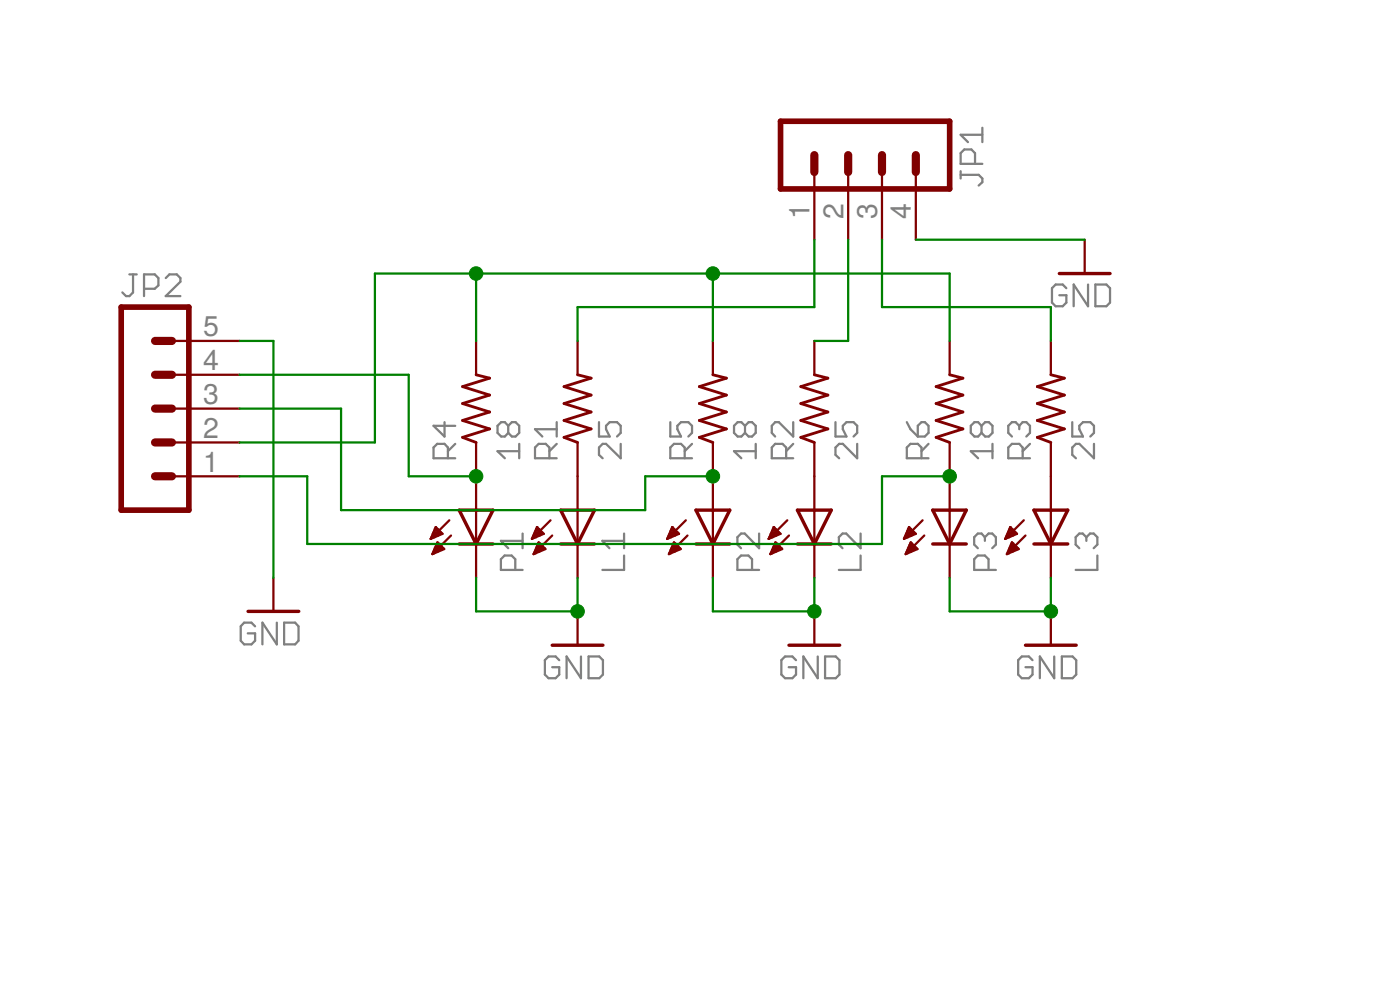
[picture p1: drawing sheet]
<?xml version="1.0" encoding="utf-8"?>
<!DOCTYPE eagle SYSTEM "eagle.dtd">
<eagle version="6.4">
<drawing>
<settings>
<setting alwaysvectorfont="no"/>
<setting verticaltext="up"/>
</settings>
<grid distance="0.1" unitdist="inch" unit="inch" style="lines" multiple="1" display="no" altdistance="0.01" altunitdist="inch" altunit="inch"/>
<schematic xreflabel="%F%N/%S.%C%R" xrefpart="/%S.%C%R">
<libraries>
<library name="led">
<symbols>
<symbol name="LED">
<wire x1="1.27" y1="0" x2="0" y2="-2.54" width="0.254" layer="94"/>
<wire x1="0" y1="-2.54" x2="-1.27" y2="0" width="0.254" layer="94"/>
<wire x1="1.27" y1="-2.54" x2="0" y2="-2.54" width="0.254" layer="94"/>
<wire x1="0" y1="-2.54" x2="-1.27" y2="-2.54" width="0.254" layer="94"/>
<wire x1="1.27" y1="0" x2="0" y2="0" width="0.254" layer="94"/>
<wire x1="0" y1="0" x2="-1.27" y2="0" width="0.254" layer="94"/>
<wire x1="0" y1="0" x2="0" y2="-2.54" width="0.1524" layer="94"/>
<wire x1="-2.032" y1="-0.762" x2="-3.429" y2="-2.159" width="0.1524" layer="94"/>
<wire x1="-1.905" y1="-1.905" x2="-3.302" y2="-3.302" width="0.1524" layer="94"/>
<text x="3.556" y="-4.572" size="1.778" layer="95" rot="R90">&gt;NAME</text>
<text x="5.715" y="-4.572" size="1.778" layer="96" rot="R90">&gt;VALUE</text>
<pin name="C" x="0" y="-5.08" visible="off" length="short" direction="pas" rot="R90"/>
<pin name="A" x="0" y="2.54" visible="off" length="short" direction="pas" rot="R270"/>
<polygon width="0.1524" layer="94">
<vertex x="-3.429" y="-2.159"/>
<vertex x="-3.048" y="-1.27"/>
<vertex x="-2.54" y="-1.778"/>
</polygon>
<polygon width="0.1524" layer="94">
<vertex x="-3.302" y="-3.302"/>
<vertex x="-2.921" y="-2.413"/>
<vertex x="-2.413" y="-2.921"/>
</polygon>
</symbol>
</symbols>
<devicesets>
<deviceset name="LED" prefix="LED" uservalue="yes">
<gates>
<gate name="G$1" symbol="LED" x="0" y="0"/>
</gates>
<devices>
<device name="SMT1206" package="1206">
<connects>
<connect gate="G$1" pin="A" pad="A"/>
<connect gate="G$1" pin="C" pad="C"/>
</connects>
<technologies>
<technology name=""/>
</technologies>
</device>
<device name="LD260" package="LD260">
<connects>
<connect gate="G$1" pin="A" pad="A"/>
<connect gate="G$1" pin="C" pad="K"/>
</connects>
<technologies>
<technology name=""/>
</technologies>
</device>
<device name="SQR2X5" package="LED2X5">
<connects>
<connect gate="G$1" pin="A" pad="A"/>
<connect gate="G$1" pin="C" pad="K"/>
</connects>
<technologies>
<technology name=""/>
</technologies>
</device>
<device name="3MM" package="LED3MM">
<connects>
<connect gate="G$1" pin="A" pad="A"/>
<connect gate="G$1" pin="C" pad="K"/>
</connects>
<technologies>
<technology name=""/>
</technologies>
</device>
<device name="5MM" package="LED5MM">
<connects>
<connect gate="G$1" pin="A" pad="A"/>
<connect gate="G$1" pin="C" pad="K"/>
</connects>
<technologies>
<technology name=""/>
</technologies>
</device>
<device name="LSU260" package="LSU260">
<connects>
<connect gate="G$1" pin="A" pad="A"/>
<connect gate="G$1" pin="C" pad="K"/>
</connects>
<technologies>
<technology name=""/>
</technologies>
</device>
<device name="LZR181" package="LZR181">
<connects>
<connect gate="G$1" pin="A" pad="A"/>
<connect gate="G$1" pin="C" pad="K"/>
</connects>
<technologies>
<technology name=""/>
</technologies>
</device>
<device name="B152" package="Q62902-B152">
<connects>
<connect gate="G$1" pin="A" pad="A"/>
<connect gate="G$1" pin="C" pad="K"/>
</connects>
<technologies>
<technology name=""/>
</technologies>
</device>
<device name="B153" package="Q62902-B153">
<connects>
<connect gate="G$1" pin="A" pad="A"/>
<connect gate="G$1" pin="C" pad="K"/>
</connects>
<technologies>
<technology name=""/>
</technologies>
</device>
<device name="B155" package="Q62902-B155">
<connects>
<connect gate="G$1" pin="A" pad="A"/>
<connect gate="G$1" pin="C" pad="K"/>
</connects>
<technologies>
<technology name=""/>
</technologies>
</device>
<device name="B156" package="Q62902-B156">
<connects>
<connect gate="G$1" pin="A" pad="A"/>
<connect gate="G$1" pin="C" pad="K"/>
</connects>
<technologies>
<technology name=""/>
</technologies>
</device>
<device name="SFH480" package="SFH480">
<connects>
<connect gate="G$1" pin="A" pad="A"/>
<connect gate="G$1" pin="C" pad="K"/>
</connects>
<technologies>
<technology name=""/>
</technologies>
</device>
<device name="SFH482" package="SFH482">
<connects>
<connect gate="G$1" pin="A" pad="A"/>
<connect gate="G$1" pin="C" pad="K"/>
</connects>
<technologies>
<technology name=""/>
</technologies>
</device>
<device name="SQR5.7X3.2" package="U57X32">
<connects>
<connect gate="G$1" pin="A" pad="A"/>
<connect gate="G$1" pin="C" pad="K"/>
</connects>
<technologies>
<technology name=""/>
</technologies>
</device>
<device name="IRL80A" package="IRL80A">
<connects>
<connect gate="G$1" pin="A" pad="A"/>
<connect gate="G$1" pin="C" pad="K"/>
</connects>
<technologies>
<technology name=""/>
</technologies>
</device>
<device name="P-LCC-2" package="P-LCC-2">
<connects>
<connect gate="G$1" pin="A" pad="A"/>
<connect gate="G$1" pin="C" pad="C"/>
</connects>
<technologies>
<technology name=""/>
</technologies>
</device>
<device name="MINI-TOP" package="OSRAM-MINI-TOP-LED">
<connects>
<connect gate="G$1" pin="A" pad="A"/>
<connect gate="G$1" pin="C" pad="C"/>
</connects>
<technologies>
<technology name=""/>
</technologies>
</device>
<device name="SIDELED" package="OSRAM-SIDELED">
<connects>
<connect gate="G$1" pin="A" pad="A"/>
<connect gate="G$1" pin="C" pad="C"/>
</connects>
<technologies>
<technology name=""/>
</technologies>
</device>
<device name="SMART-LED" package="SMART-LED">
<connects>
<connect gate="G$1" pin="A" pad="A"/>
<connect gate="G$1" pin="C" pad="B"/>
</connects>
<technologies>
<technology name=""/>
</technologies>
</device>
<device name="P-LCC-2-BACK" package="P-LCC-2-TOPLED-RG">
<connects>
<connect gate="G$1" pin="A" pad="A"/>
<connect gate="G$1" pin="C" pad="C"/>
</connects>
<technologies>
<technology name=""/>
</technologies>
</device>
<device name="MICRO-SIDELED" package="MICRO-SIDELED">
<connects>
<connect gate="G$1" pin="A" pad="A"/>
<connect gate="G$1" pin="C" pad="C"/>
</connects>
<technologies>
<technology name=""/>
</technologies>
</device>
<device name="P-LCC-4" package="P-LCC-4">
<connects>
<connect gate="G$1" pin="A" pad="A"/>
<connect gate="G$1" pin="C" pad="C@4"/>
</connects>
<technologies>
<technology name=""/>
</technologies>
</device>
<device name="CHIP-LED0603" package="CHIP-LED0603">
<connects>
<connect gate="G$1" pin="A" pad="A"/>
<connect gate="G$1" pin="C" pad="C"/>
</connects>
<technologies>
<technology name=""/>
</technologies>
</device>
<device name="CHIP-LED0805" package="CHIP-LED0805">
<connects>
<connect gate="G$1" pin="A" pad="A"/>
<connect gate="G$1" pin="C" pad="C"/>
</connects>
<technologies>
<technology name=""/>
</technologies>
</device>
<device name="TOPLED-SANTANA" package="MINI-TOPLED-SANTANA">
<connects>
<connect gate="G$1" pin="A" pad="A"/>
<connect gate="G$1" pin="C" pad="C"/>
</connects>
<technologies>
<technology name=""/>
</technologies>
</device>
<device name="CHIPLED_0805" package="CHIPLED_0805">
<connects>
<connect gate="G$1" pin="A" pad="A"/>
<connect gate="G$1" pin="C" pad="C"/>
</connects>
<technologies>
<technology name=""/>
</technologies>
</device>
<device name="CHIPLED_1206" package="CHIPLED_1206">
<connects>
<connect gate="G$1" pin="A" pad="A"/>
<connect gate="G$1" pin="C" pad="C"/>
</connects>
<technologies>
<technology name=""/>
</technologies>
</device>
<device name="CHIPLED_0603" package="CHIPLED_0603">
<connects>
<connect gate="G$1" pin="A" pad="A"/>
<connect gate="G$1" pin="C" pad="C"/>
</connects>
<technologies>
<technology name=""/>
</technologies>
</device>
<device name="CHIPLED-0603-TTW" package="CHIPLED-0603-TTW">
<connects>
<connect gate="G$1" pin="A" pad="A@1"/>
<connect gate="G$1" pin="C" pad="C@1"/>
</connects>
<technologies>
<technology name=""/>
</technologies>
</device>
<device name="" package="SMARTLED-TTW">
<connects>
<connect gate="G$1" pin="A" pad="A@1"/>
<connect gate="G$1" pin="C" pad="C@1"/>
</connects>
<technologies>
<technology name=""/>
</technologies>
</device>
<device name="-LUMILED+" package="LUMILED+">
<connects>
<connect gate="G$1" pin="A" pad="2+"/>
<connect gate="G$1" pin="C" pad="4-"/>
</connects>
<technologies>
<technology name=""/>
</technologies>
</device>
<device name="-LUMILED" package="LUMILED">
<connects>
<connect gate="G$1" pin="A" pad="2+"/>
<connect gate="G$1" pin="C" pad="4-"/>
</connects>
<technologies>
<technology name=""/>
</technologies>
</device>
<device name="10MM" package="LED10MM">
<connects>
<connect gate="G$1" pin="A" pad="A"/>
<connect gate="G$1" pin="C" pad="K"/>
</connects>
<technologies>
<technology name=""/>
</technologies>
</device>
<device name="KA-3528ASYC" package="KA-3528ASYC">
<connects>
<connect gate="G$1" pin="A" pad="A"/>
<connect gate="G$1" pin="C" pad="C"/>
</connects>
<technologies>
<technology name=""/>
</technologies>
</device>
<device name="SML0805" package="SML0805">
<connects>
<connect gate="G$1" pin="A" pad="A"/>
<connect gate="G$1" pin="C" pad="C"/>
</connects>
<technologies>
<technology name=""/>
</technologies>
</device>
<device name="SML1206" package="SML1206">
<connects>
<connect gate="G$1" pin="A" pad="A"/>
<connect gate="G$1" pin="C" pad="C"/>
</connects>
<technologies>
<technology name=""/>
</technologies>
</device>
<device name="SML0603" package="SML0603">
<connects>
<connect gate="G$1" pin="A" pad="A"/>
<connect gate="G$1" pin="C" pad="C"/>
</connects>
<technologies>
<technology name=""/>
</technologies>
</device>
</devices>
</deviceset>
</devicesets>
</library>
<library name="con-lstb">
<symbols>
<symbol name="MA05-1">
<wire x1="3.81" y1="-7.62" x2="-1.27" y2="-7.62" width="0.4064" layer="94"/>
<wire x1="1.27" y1="0" x2="2.54" y2="0" width="0.6096" layer="94"/>
<wire x1="1.27" y1="-2.54" x2="2.54" y2="-2.54" width="0.6096" layer="94"/>
<wire x1="1.27" y1="-5.08" x2="2.54" y2="-5.08" width="0.6096" layer="94"/>
<wire x1="-1.27" y1="7.62" x2="-1.27" y2="-7.62" width="0.4064" layer="94"/>
<wire x1="3.81" y1="-7.62" x2="3.81" y2="7.62" width="0.4064" layer="94"/>
<wire x1="-1.27" y1="7.62" x2="3.81" y2="7.62" width="0.4064" layer="94"/>
<wire x1="1.27" y1="5.08" x2="2.54" y2="5.08" width="0.6096" layer="94"/>
<wire x1="1.27" y1="2.54" x2="2.54" y2="2.54" width="0.6096" layer="94"/>
<text x="-1.27" y="-10.16" size="1.778" layer="96">&gt;VALUE</text>
<text x="-1.27" y="8.382" size="1.778" layer="95">&gt;NAME</text>
<pin name="1" x="7.62" y="-5.08" visible="pad" length="middle" direction="pas" swaplevel="1" rot="R180"/>
<pin name="2" x="7.62" y="-2.54" visible="pad" length="middle" direction="pas" swaplevel="1" rot="R180"/>
<pin name="3" x="7.62" y="0" visible="pad" length="middle" direction="pas" swaplevel="1" rot="R180"/>
<pin name="4" x="7.62" y="2.54" visible="pad" length="middle" direction="pas" swaplevel="1" rot="R180"/>
<pin name="5" x="7.62" y="5.08" visible="pad" length="middle" direction="pas" swaplevel="1" rot="R180"/>
</symbol>
<symbol name="MA04-1">
<wire x1="3.81" y1="-7.62" x2="-1.27" y2="-7.62" width="0.4064" layer="94"/>
<wire x1="1.27" y1="0" x2="2.54" y2="0" width="0.6096" layer="94"/>
<wire x1="1.27" y1="-2.54" x2="2.54" y2="-2.54" width="0.6096" layer="94"/>
<wire x1="1.27" y1="-5.08" x2="2.54" y2="-5.08" width="0.6096" layer="94"/>
<wire x1="-1.27" y1="5.08" x2="-1.27" y2="-7.62" width="0.4064" layer="94"/>
<wire x1="3.81" y1="-7.62" x2="3.81" y2="5.08" width="0.4064" layer="94"/>
<wire x1="-1.27" y1="5.08" x2="3.81" y2="5.08" width="0.4064" layer="94"/>
<wire x1="1.27" y1="2.54" x2="2.54" y2="2.54" width="0.6096" layer="94"/>
<text x="-1.27" y="-10.16" size="1.778" layer="96">&gt;VALUE</text>
<text x="-1.27" y="5.842" size="1.778" layer="95">&gt;NAME</text>
<pin name="1" x="7.62" y="-5.08" visible="pad" length="middle" direction="pas" swaplevel="1" rot="R180"/>
<pin name="2" x="7.62" y="-2.54" visible="pad" length="middle" direction="pas" swaplevel="1" rot="R180"/>
<pin name="3" x="7.62" y="0" visible="pad" length="middle" direction="pas" swaplevel="1" rot="R180"/>
<pin name="4" x="7.62" y="2.54" visible="pad" length="middle" direction="pas" swaplevel="1" rot="R180"/>
</symbol>
</symbols>
<devicesets>
<deviceset name="MA05-1" prefix="SV" uservalue="yes">
<gates>
<gate name="G$1" symbol="MA05-1" x="0" y="0"/>
</gates>
<devices>
<device name="" package="MA05-1">
<connects>
<connect gate="G$1" pin="1" pad="1"/>
<connect gate="G$1" pin="2" pad="2"/>
<connect gate="G$1" pin="3" pad="3"/>
<connect gate="G$1" pin="4" pad="4"/>
<connect gate="G$1" pin="5" pad="5"/>
</connects>
<technologies>
<technology name="">
<attribute name="MF" value="" constant="no"/>
<attribute name="MPN" value="" constant="no"/>
<attribute name="OC_FARNELL" value="unknown" constant="no"/>
<attribute name="OC_NEWARK" value="unknown" constant="no"/>
</technology>
</technologies>
</device>
</devices>
</deviceset>
<deviceset name="MA04-1" prefix="SV" uservalue="yes">
<gates>
<gate name="1" symbol="MA04-1" x="0" y="0"/>
</gates>
<devices>
<device name="" package="MA04-1">
<connects>
<connect gate="1" pin="1" pad="1"/>
<connect gate="1" pin="2" pad="2"/>
<connect gate="1" pin="3" pad="3"/>
<connect gate="1" pin="4" pad="4"/>
</connects>
<technologies>
<technology name="">
<attribute name="MF" value="" constant="no"/>
<attribute name="MPN" value="" constant="no"/>
<attribute name="OC_FARNELL" value="unknown" constant="no"/>
<attribute name="OC_NEWARK" value="unknown" constant="no"/>
</technology>
</technologies>
</device>
</devices>
</deviceset>
</devicesets>
</library>
<library name="supply1">
<symbols>
<symbol name="GND">
<wire x1="-1.905" y1="0" x2="1.905" y2="0" width="0.254" layer="94"/>
<text x="-2.54" y="-2.54" size="1.778" layer="96">&gt;VALUE</text>
<pin name="GND" x="0" y="2.54" visible="off" length="short" direction="sup" rot="R270"/>
</symbol>
</symbols>
<devicesets>
<deviceset name="GND" prefix="GND">
<gates>
<gate name="1" symbol="GND" x="0" y="0"/>
</gates>
<devices>
<device name="">
<technologies>
<technology name=""/>
</technologies>
</device>
</devices>
</deviceset>
</devicesets>
</library>
<library name="rcl">
<symbols>
<symbol name="R-US">
<wire x1="-2.54" y1="0" x2="-2.159" y2="1.016" width="0.2032" layer="94"/>
<wire x1="-2.159" y1="1.016" x2="-1.524" y2="-1.016" width="0.2032" layer="94"/>
<wire x1="-1.524" y1="-1.016" x2="-0.889" y2="1.016" width="0.2032" layer="94"/>
<wire x1="-0.889" y1="1.016" x2="-0.254" y2="-1.016" width="0.2032" layer="94"/>
<wire x1="-0.254" y1="-1.016" x2="0.381" y2="1.016" width="0.2032" layer="94"/>
<wire x1="0.381" y1="1.016" x2="1.016" y2="-1.016" width="0.2032" layer="94"/>
<wire x1="1.016" y1="-1.016" x2="1.651" y2="1.016" width="0.2032" layer="94"/>
<wire x1="1.651" y1="1.016" x2="2.286" y2="-1.016" width="0.2032" layer="94"/>
<wire x1="2.286" y1="-1.016" x2="2.54" y2="0" width="0.2032" layer="94"/>
<text x="-3.81" y="1.4986" size="1.778" layer="95">&gt;NAME</text>
<text x="-3.81" y="-3.302" size="1.778" layer="96">&gt;VALUE</text>
<pin name="2" x="5.08" y="0" visible="off" length="short" direction="pas" swaplevel="1" rot="R180"/>
<pin name="1" x="-5.08" y="0" visible="off" length="short" direction="pas" swaplevel="1"/>
</symbol>
</symbols>
<devicesets>
<deviceset name="R-US_" prefix="R" uservalue="yes">
<gates>
<gate name="G$1" symbol="R-US" x="0" y="0"/>
</gates>
<devices>
<device name="R0402" package="R0402">
<connects>
<connect gate="G$1" pin="1" pad="1"/>
<connect gate="G$1" pin="2" pad="2"/>
</connects>
<technologies>
<technology name=""/>
</technologies>
</device>
<device name="R0603" package="R0603">
<connects>
<connect gate="G$1" pin="1" pad="1"/>
<connect gate="G$1" pin="2" pad="2"/>
</connects>
<technologies>
<technology name=""/>
</technologies>
</device>
<device name="R0805" package="R0805">
<connects>
<connect gate="G$1" pin="1" pad="1"/>
<connect gate="G$1" pin="2" pad="2"/>
</connects>
<technologies>
<technology name=""/>
</technologies>
</device>
<device name="R0805W" package="R0805W">
<connects>
<connect gate="G$1" pin="1" pad="1"/>
<connect gate="G$1" pin="2" pad="2"/>
</connects>
<technologies>
<technology name=""/>
</technologies>
</device>
<device name="R1005" package="R1005">
<connects>
<connect gate="G$1" pin="1" pad="1"/>
<connect gate="G$1" pin="2" pad="2"/>
</connects>
<technologies>
<technology name=""/>
</technologies>
</device>
<device name="R1206" package="R1206">
<connects>
<connect gate="G$1" pin="1" pad="1"/>
<connect gate="G$1" pin="2" pad="2"/>
</connects>
<technologies>
<technology name=""/>
</technologies>
</device>
<device name="R1206W" package="R1206W">
<connects>
<connect gate="G$1" pin="1" pad="1"/>
<connect gate="G$1" pin="2" pad="2"/>
</connects>
<technologies>
<technology name=""/>
</technologies>
</device>
<device name="R1210" package="R1210">
<connects>
<connect gate="G$1" pin="1" pad="1"/>
<connect gate="G$1" pin="2" pad="2"/>
</connects>
<technologies>
<technology name=""/>
</technologies>
</device>
<device name="R1210W" package="R1210W">
<connects>
<connect gate="G$1" pin="1" pad="1"/>
<connect gate="G$1" pin="2" pad="2"/>
</connects>
<technologies>
<technology name=""/>
</technologies>
</device>
<device name="R2010" package="R2010">
<connects>
<connect gate="G$1" pin="1" pad="1"/>
<connect gate="G$1" pin="2" pad="2"/>
</connects>
<technologies>
<technology name=""/>
</technologies>
</device>
<device name="R2010W" package="R2010W">
<connects>
<connect gate="G$1" pin="1" pad="1"/>
<connect gate="G$1" pin="2" pad="2"/>
</connects>
<technologies>
<technology name=""/>
</technologies>
</device>
<device name="R2012" package="R2012">
<connects>
<connect gate="G$1" pin="1" pad="1"/>
<connect gate="G$1" pin="2" pad="2"/>
</connects>
<technologies>
<technology name=""/>
</technologies>
</device>
<device name="R2012W" package="R2012W">
<connects>
<connect gate="G$1" pin="1" pad="1"/>
<connect gate="G$1" pin="2" pad="2"/>
</connects>
<technologies>
<technology name=""/>
</technologies>
</device>
<device name="R2512" package="R2512">
<connects>
<connect gate="G$1" pin="1" pad="1"/>
<connect gate="G$1" pin="2" pad="2"/>
</connects>
<technologies>
<technology name=""/>
</technologies>
</device>
<device name="R2512W" package="R2512W">
<connects>
<connect gate="G$1" pin="1" pad="1"/>
<connect gate="G$1" pin="2" pad="2"/>
</connects>
<technologies>
<technology name=""/>
</technologies>
</device>
<device name="R3216" package="R3216">
<connects>
<connect gate="G$1" pin="1" pad="1"/>
<connect gate="G$1" pin="2" pad="2"/>
</connects>
<technologies>
<technology name=""/>
</technologies>
</device>
<device name="R3216W" package="R3216W">
<connects>
<connect gate="G$1" pin="1" pad="1"/>
<connect gate="G$1" pin="2" pad="2"/>
</connects>
<technologies>
<technology name=""/>
</technologies>
</device>
<device name="R3225" package="R3225">
<connects>
<connect gate="G$1" pin="1" pad="1"/>
<connect gate="G$1" pin="2" pad="2"/>
</connects>
<technologies>
<technology name=""/>
</technologies>
</device>
<device name="R3225W" package="R3225W">
<connects>
<connect gate="G$1" pin="1" pad="1"/>
<connect gate="G$1" pin="2" pad="2"/>
</connects>
<technologies>
<technology name=""/>
</technologies>
</device>
<device name="R5025" package="R5025">
<connects>
<connect gate="G$1" pin="1" pad="1"/>
<connect gate="G$1" pin="2" pad="2"/>
</connects>
<technologies>
<technology name=""/>
</technologies>
</device>
<device name="R5025W" package="R5025W">
<connects>
<connect gate="G$1" pin="1" pad="1"/>
<connect gate="G$1" pin="2" pad="2"/>
</connects>
<technologies>
<technology name=""/>
</technologies>
</device>
<device name="R6332" package="R6332">
<connects>
<connect gate="G$1" pin="1" pad="1"/>
<connect gate="G$1" pin="2" pad="2"/>
</connects>
<technologies>
<technology name=""/>
</technologies>
</device>
<device name="R6332W" package="R6332W">
<connects>
<connect gate="G$1" pin="1" pad="1"/>
<connect gate="G$1" pin="2" pad="2"/>
</connects>
<technologies>
<technology name=""/>
</technologies>
</device>
<device name="M0805" package="M0805">
<connects>
<connect gate="G$1" pin="1" pad="1"/>
<connect gate="G$1" pin="2" pad="2"/>
</connects>
<technologies>
<technology name=""/>
</technologies>
</device>
<device name="M1206" package="M1206">
<connects>
<connect gate="G$1" pin="1" pad="1"/>
<connect gate="G$1" pin="2" pad="2"/>
</connects>
<technologies>
<technology name=""/>
</technologies>
</device>
<device name="M1406" package="M1406">
<connects>
<connect gate="G$1" pin="1" pad="1"/>
<connect gate="G$1" pin="2" pad="2"/>
</connects>
<technologies>
<technology name=""/>
</technologies>
</device>
<device name="M2012" package="M2012">
<connects>
<connect gate="G$1" pin="1" pad="1"/>
<connect gate="G$1" pin="2" pad="2"/>
</connects>
<technologies>
<technology name=""/>
</technologies>
</device>
<device name="M2309" package="M2309">
<connects>
<connect gate="G$1" pin="1" pad="1"/>
<connect gate="G$1" pin="2" pad="2"/>
</connects>
<technologies>
<technology name=""/>
</technologies>
</device>
<device name="M3216" package="M3216">
<connects>
<connect gate="G$1" pin="1" pad="1"/>
<connect gate="G$1" pin="2" pad="2"/>
</connects>
<technologies>
<technology name=""/>
</technologies>
</device>
<device name="M3516" package="M3516">
<connects>
<connect gate="G$1" pin="1" pad="1"/>
<connect gate="G$1" pin="2" pad="2"/>
</connects>
<technologies>
<technology name=""/>
</technologies>
</device>
<device name="M5923" package="M5923">
<connects>
<connect gate="G$1" pin="1" pad="1"/>
<connect gate="G$1" pin="2" pad="2"/>
</connects>
<technologies>
<technology name=""/>
</technologies>
</device>
<device name="0204/5" package="0204/5">
<connects>
<connect gate="G$1" pin="1" pad="1"/>
<connect gate="G$1" pin="2" pad="2"/>
</connects>
<technologies>
<technology name=""/>
</technologies>
</device>
<device name="0204/7" package="0204/7">
<connects>
<connect gate="G$1" pin="1" pad="1"/>
<connect gate="G$1" pin="2" pad="2"/>
</connects>
<technologies>
<technology name=""/>
</technologies>
</device>
<device name="0207/10" package="0207/10">
<connects>
<connect gate="G$1" pin="1" pad="1"/>
<connect gate="G$1" pin="2" pad="2"/>
</connects>
<technologies>
<technology name=""/>
</technologies>
</device>
<device name="0207/12" package="0207/12">
<connects>
<connect gate="G$1" pin="1" pad="1"/>
<connect gate="G$1" pin="2" pad="2"/>
</connects>
<technologies>
<technology name=""/>
</technologies>
</device>
<device name="0207/15" package="0207/15">
<connects>
<connect gate="G$1" pin="1" pad="1"/>
<connect gate="G$1" pin="2" pad="2"/>
</connects>
<technologies>
<technology name=""/>
</technologies>
</device>
<device name="0207/2V" package="0207/2V">
<connects>
<connect gate="G$1" pin="1" pad="1"/>
<connect gate="G$1" pin="2" pad="2"/>
</connects>
<technologies>
<technology name=""/>
</technologies>
</device>
<device name="0207/5V" package="0207/5V">
<connects>
<connect gate="G$1" pin="1" pad="1"/>
<connect gate="G$1" pin="2" pad="2"/>
</connects>
<technologies>
<technology name=""/>
</technologies>
</device>
<device name="0207/7" package="0207/7">
<connects>
<connect gate="G$1" pin="1" pad="1"/>
<connect gate="G$1" pin="2" pad="2"/>
</connects>
<technologies>
<technology name=""/>
</technologies>
</device>
<device name="0309/10" package="0309/10">
<connects>
<connect gate="G$1" pin="1" pad="1"/>
<connect gate="G$1" pin="2" pad="2"/>
</connects>
<technologies>
<technology name=""/>
</technologies>
</device>
<device name="0309/12" package="0309/12">
<connects>
<connect gate="G$1" pin="1" pad="1"/>
<connect gate="G$1" pin="2" pad="2"/>
</connects>
<technologies>
<technology name=""/>
</technologies>
</device>
<device name="0411/12" package="0411/12">
<connects>
<connect gate="G$1" pin="1" pad="1"/>
<connect gate="G$1" pin="2" pad="2"/>
</connects>
<technologies>
<technology name=""/>
</technologies>
</device>
<device name="0411/15" package="0411/15">
<connects>
<connect gate="G$1" pin="1" pad="1"/>
<connect gate="G$1" pin="2" pad="2"/>
</connects>
<technologies>
<technology name=""/>
</technologies>
</device>
<device name="0411/3V" package="0411V">
<connects>
<connect gate="G$1" pin="1" pad="1"/>
<connect gate="G$1" pin="2" pad="2"/>
</connects>
<technologies>
<technology name=""/>
</technologies>
</device>
<device name="0414/15" package="0414/15">
<connects>
<connect gate="G$1" pin="1" pad="1"/>
<connect gate="G$1" pin="2" pad="2"/>
</connects>
<technologies>
<technology name=""/>
</technologies>
</device>
<device name="0414/5V" package="0414V">
<connects>
<connect gate="G$1" pin="1" pad="1"/>
<connect gate="G$1" pin="2" pad="2"/>
</connects>
<technologies>
<technology name=""/>
</technologies>
</device>
<device name="0617/17" package="0617/17">
<connects>
<connect gate="G$1" pin="1" pad="1"/>
<connect gate="G$1" pin="2" pad="2"/>
</connects>
<technologies>
<technology name=""/>
</technologies>
</device>
<device name="0617/22" package="0617/22">
<connects>
<connect gate="G$1" pin="1" pad="1"/>
<connect gate="G$1" pin="2" pad="2"/>
</connects>
<technologies>
<technology name=""/>
</technologies>
</device>
<device name="0617/5V" package="0617V">
<connects>
<connect gate="G$1" pin="1" pad="1"/>
<connect gate="G$1" pin="2" pad="2"/>
</connects>
<technologies>
<technology name=""/>
</technologies>
</device>
<device name="0922/22" package="0922/22">
<connects>
<connect gate="G$1" pin="1" pad="1"/>
<connect gate="G$1" pin="2" pad="2"/>
</connects>
<technologies>
<technology name=""/>
</technologies>
</device>
<device name="0613/5V" package="P0613V">
<connects>
<connect gate="G$1" pin="1" pad="1"/>
<connect gate="G$1" pin="2" pad="2"/>
</connects>
<technologies>
<technology name=""/>
</technologies>
</device>
<device name="0613/15" package="P0613/15">
<connects>
<connect gate="G$1" pin="1" pad="1"/>
<connect gate="G$1" pin="2" pad="2"/>
</connects>
<technologies>
<technology name=""/>
</technologies>
</device>
<device name="0817/22" package="P0817/22">
<connects>
<connect gate="G$1" pin="1" pad="1"/>
<connect gate="G$1" pin="2" pad="2"/>
</connects>
<technologies>
<technology name=""/>
</technologies>
</device>
<device name="0817/7V" package="P0817V">
<connects>
<connect gate="G$1" pin="1" pad="1"/>
<connect gate="G$1" pin="2" pad="2"/>
</connects>
<technologies>
<technology name=""/>
</technologies>
</device>
<device name="V234/12" package="V234/12">
<connects>
<connect gate="G$1" pin="1" pad="1"/>
<connect gate="G$1" pin="2" pad="2"/>
</connects>
<technologies>
<technology name=""/>
</technologies>
</device>
<device name="V235/17" package="V235/17">
<connects>
<connect gate="G$1" pin="1" pad="1"/>
<connect gate="G$1" pin="2" pad="2"/>
</connects>
<technologies>
<technology name=""/>
</technologies>
</device>
<device name="V526-0" package="V526-0">
<connects>
<connect gate="G$1" pin="1" pad="1"/>
<connect gate="G$1" pin="2" pad="2"/>
</connects>
<technologies>
<technology name=""/>
</technologies>
</device>
<device name="MELF0102AX" package="MINI_MELF-0102AX">
<connects>
<connect gate="G$1" pin="1" pad="1"/>
<connect gate="G$1" pin="2" pad="2"/>
</connects>
<technologies>
<technology name=""/>
</technologies>
</device>
<device name="0922V" package="0922V">
<connects>
<connect gate="G$1" pin="1" pad="1"/>
<connect gate="G$1" pin="2" pad="2"/>
</connects>
<technologies>
<technology name=""/>
</technologies>
</device>
<device name="MELF0102R" package="MINI_MELF-0102R">
<connects>
<connect gate="G$1" pin="1" pad="1"/>
<connect gate="G$1" pin="2" pad="2"/>
</connects>
<technologies>
<technology name=""/>
</technologies>
</device>
<device name="MELF0102W" package="MINI_MELF-0102W">
<connects>
<connect gate="G$1" pin="1" pad="1"/>
<connect gate="G$1" pin="2" pad="2"/>
</connects>
<technologies>
<technology name=""/>
</technologies>
</device>
<device name="MELF0204R" package="MINI_MELF-0204R">
<connects>
<connect gate="G$1" pin="1" pad="1"/>
<connect gate="G$1" pin="2" pad="2"/>
</connects>
<technologies>
<technology name=""/>
</technologies>
</device>
<device name="MELF0204W" package="MINI_MELF-0204W">
<connects>
<connect gate="G$1" pin="1" pad="1"/>
<connect gate="G$1" pin="2" pad="2"/>
</connects>
<technologies>
<technology name=""/>
</technologies>
</device>
<device name="MELF0207R" package="MINI_MELF-0207R">
<connects>
<connect gate="G$1" pin="1" pad="1"/>
<connect gate="G$1" pin="2" pad="2"/>
</connects>
<technologies>
<technology name=""/>
</technologies>
</device>
<device name="MELF0207W" package="MINI_MELF-0207W">
<connects>
<connect gate="G$1" pin="1" pad="1"/>
<connect gate="G$1" pin="2" pad="2"/>
</connects>
<technologies>
<technology name=""/>
</technologies>
</device>
<device name="RDH/15" package="RDH/15">
<connects>
<connect gate="G$1" pin="1" pad="1"/>
<connect gate="G$1" pin="2" pad="2"/>
</connects>
<technologies>
<technology name=""/>
</technologies>
</device>
<device name="0204/2V" package="0204V">
<connects>
<connect gate="G$1" pin="1" pad="1"/>
<connect gate="G$1" pin="2" pad="2"/>
</connects>
<technologies>
<technology name=""/>
</technologies>
</device>
<device name="0309/V" package="0309V">
<connects>
<connect gate="G$1" pin="1" pad="1"/>
<connect gate="G$1" pin="2" pad="2"/>
</connects>
<technologies>
<technology name=""/>
</technologies>
</device>
<device name="R0201" package="R0201">
<connects>
<connect gate="G$1" pin="1" pad="1"/>
<connect gate="G$1" pin="2" pad="2"/>
</connects>
<technologies>
<technology name=""/>
</technologies>
</device>
<device name="VMTA55" package="VMTA55">
<connects>
<connect gate="G$1" pin="1" pad="1"/>
<connect gate="G$1" pin="2" pad="2"/>
</connects>
<technologies>
<technology name=""/>
</technologies>
</device>
<device name="VMTB60" package="VMTB60">
<connects>
<connect gate="G$1" pin="1" pad="1"/>
<connect gate="G$1" pin="2" pad="2"/>
</connects>
<technologies>
<technology name=""/>
</technologies>
</device>
<device name="VTA52" package="VTA52">
<connects>
<connect gate="G$1" pin="1" pad="1"/>
<connect gate="G$1" pin="2" pad="2"/>
</connects>
<technologies>
<technology name=""/>
</technologies>
</device>
<device name="VTA53" package="VTA53">
<connects>
<connect gate="G$1" pin="1" pad="1"/>
<connect gate="G$1" pin="2" pad="2"/>
</connects>
<technologies>
<technology name=""/>
</technologies>
</device>
<device name="VTA54" package="VTA54">
<connects>
<connect gate="G$1" pin="1" pad="1"/>
<connect gate="G$1" pin="2" pad="2"/>
</connects>
<technologies>
<technology name=""/>
</technologies>
</device>
<device name="VTA55" package="VTA55">
<connects>
<connect gate="G$1" pin="1" pad="1"/>
<connect gate="G$1" pin="2" pad="2"/>
</connects>
<technologies>
<technology name=""/>
</technologies>
</device>
<device name="VTA56" package="VTA56">
<connects>
<connect gate="G$1" pin="1" pad="1"/>
<connect gate="G$1" pin="2" pad="2"/>
</connects>
<technologies>
<technology name=""/>
</technologies>
</device>
<device name="R4527" package="R4527">
<connects>
<connect gate="G$1" pin="1" pad="1"/>
<connect gate="G$1" pin="2" pad="2"/>
</connects>
<technologies>
<technology name=""/>
</technologies>
</device>
<device name="WSC0001" package="WSC0001">
<connects>
<connect gate="G$1" pin="1" pad="1"/>
<connect gate="G$1" pin="2" pad="2"/>
</connects>
<technologies>
<technology name=""/>
</technologies>
</device>
<device name="WSC0002" package="WSC0002">
<connects>
<connect gate="G$1" pin="1" pad="1"/>
<connect gate="G$1" pin="2" pad="2"/>
</connects>
<technologies>
<technology name=""/>
</technologies>
</device>
<device name="WSC01/2" package="WSC01/2">
<connects>
<connect gate="G$1" pin="1" pad="1"/>
<connect gate="G$1" pin="2" pad="2"/>
</connects>
<technologies>
<technology name=""/>
</technologies>
</device>
<device name="WSC2515" package="WSC2515">
<connects>
<connect gate="G$1" pin="1" pad="1"/>
<connect gate="G$1" pin="2" pad="2"/>
</connects>
<technologies>
<technology name=""/>
</technologies>
</device>
<device name="WSC4527" package="WSC4527">
<connects>
<connect gate="G$1" pin="1" pad="1"/>
<connect gate="G$1" pin="2" pad="2"/>
</connects>
<technologies>
<technology name=""/>
</technologies>
</device>
<device name="WSC6927" package="WSC6927">
<connects>
<connect gate="G$1" pin="1" pad="1"/>
<connect gate="G$1" pin="2" pad="2"/>
</connects>
<technologies>
<technology name=""/>
</technologies>
</device>
<device name="R1218" package="R1218">
<connects>
<connect gate="G$1" pin="1" pad="1"/>
<connect gate="G$1" pin="2" pad="2"/>
</connects>
<technologies>
<technology name=""/>
</technologies>
</device>
<device name="1812X7R" package="1812X7R">
<connects>
<connect gate="G$1" pin="1" pad="1"/>
<connect gate="G$1" pin="2" pad="2"/>
</connects>
<technologies>
<technology name=""/>
</technologies>
</device>
</devices>
</deviceset>
</devicesets>
</library>
</libraries>
<attributes>
</attributes>
<variantdefs>
</variantdefs>
<classes>
<class number="0" name="default" width="0" drill="0">
</class>
</classes>
<parts>
<part name="L1" library="led" deviceset="LED" device="3MM"/>
<part name="P1" library="led" deviceset="LED" device="3MM"/>
<part name="L2" library="led" deviceset="LED" device="3MM"/>
<part name="P2" library="led" deviceset="LED" device="3MM"/>
<part name="L3" library="led" deviceset="LED" device="3MM"/>
<part name="P3" library="led" deviceset="LED" device="3MM"/>
<part name="JP1" library="con-lstb" deviceset="MA04-1" device=""/>
<part name="GND1" library="supply1" deviceset="GND" device=""/>
<part name="R1" library="rcl" deviceset="R-US_" device="R0805" value="25"/>
<part name="R2" library="rcl" deviceset="R-US_" device="R0805" value="25"/>
<part name="R3" library="rcl" deviceset="R-US_" device="R0805" value="25"/>
<part name="GND2" library="supply1" deviceset="GND" device=""/>
<part name="GND3" library="supply1" deviceset="GND" device=""/>
<part name="GND4" library="supply1" deviceset="GND" device=""/>
<part name="JP2" library="con-lstb" deviceset="MA05-1" device="">
<attribute name="MF" value=""/>
<attribute name="MPN" value=""/>
<attribute name="OC_FARNELL" value="unknown"/>
<attribute name="OC_NEWARK" value="unknown"/>
</part>
<part name="R4" library="rcl" deviceset="R-US_" device="R0805" value="18"/>
<part name="R5" library="rcl" deviceset="R-US_" device="R0805" value="18"/>
<part name="R6" library="rcl" deviceset="R-US_" device="R0805" value="18"/>
<part name="GND5" library="supply1" deviceset="GND" device=""/>
</parts>
<sheets>
<sheet>
<plain>
</plain>
<instances>
<instance part="L1" gate="G$1" x="27.94" y="38.1"/>
<instance part="P1" gate="G$1" x="20.32" y="38.1"/>
<instance part="L2" gate="G$1" x="45.72" y="38.1"/>
<instance part="P2" gate="G$1" x="38.1" y="38.1"/>
<instance part="L3" gate="G$1" x="63.5" y="38.1"/>
<instance part="P3" gate="G$1" x="55.88" y="38.1"/>
<instance part="JP1" gate="1" x="50.8" y="66.04" rot="R270"/>
<instance part="GND1" gate="1" x="66.04" y="55.88"/>
<instance part="R1" gate="G$1" x="27.94" y="45.72" rot="R90"/>
<instance part="R2" gate="G$1" x="45.72" y="45.72" rot="R90"/>
<instance part="R3" gate="G$1" x="63.5" y="45.72" rot="R90"/>
<instance part="GND2" gate="1" x="27.94" y="27.94"/>
<instance part="GND3" gate="1" x="45.72" y="27.94"/>
<instance part="GND4" gate="1" x="63.5" y="27.94"/>
<instance part="JP2" gate="G$1" x="-5.08" y="45.72"/>
<instance part="R4" gate="G$1" x="20.32" y="45.72" rot="R90"/>
<instance part="R5" gate="G$1" x="38.1" y="45.72" rot="R90"/>
<instance part="R6" gate="G$1" x="55.88" y="45.72" rot="R90"/>
<instance part="GND5" gate="1" x="5.08" y="30.48"/>
</instances>
<busses>
</busses>
<nets>
<net name="N$1" class="0">
<segment>
<pinref part="JP1" gate="1" pin="1"/>
<wire x1="45.72" y1="58.42" x2="45.72" y2="53.34" width="0.1524" layer="91"/>
<pinref part="R1" gate="G$1" pin="2"/>
<wire x1="45.72" y1="53.34" x2="27.94" y2="53.34" width="0.1524" layer="91"/>
<wire x1="27.94" y1="53.34" x2="27.94" y2="50.8" width="0.1524" layer="91"/>
</segment>
</net>
<net name="N$3" class="0">
<segment>
<pinref part="JP1" gate="1" pin="2"/>
<wire x1="45.72" y1="50.8" x2="48.26" y2="50.8" width="0.1524" layer="91"/>
<wire x1="48.26" y1="50.8" x2="48.26" y2="58.42" width="0.1524" layer="91"/>
<pinref part="R2" gate="G$1" pin="2"/>
</segment>
</net>
<net name="N$4" class="0">
<segment>
<pinref part="JP1" gate="1" pin="3"/>
<wire x1="50.8" y1="53.34" x2="50.8" y2="58.42" width="0.1524" layer="91"/>
<pinref part="R3" gate="G$1" pin="2"/>
<wire x1="50.8" y1="53.34" x2="63.5" y2="53.34" width="0.1524" layer="91"/>
<wire x1="63.5" y1="53.34" x2="63.5" y2="50.8" width="0.1524" layer="91"/>
</segment>
</net>
<net name="GND" class="0">
<segment>
<pinref part="JP1" gate="1" pin="4"/>
<pinref part="GND1" gate="1" pin="GND"/>
<wire x1="66.04" y1="58.42" x2="53.34" y2="58.42" width="0.1524" layer="91"/>
</segment>
<segment>
<pinref part="L1" gate="G$1" pin="C"/>
<pinref part="GND2" gate="1" pin="GND"/>
<wire x1="27.94" y1="30.48" x2="27.94" y2="33.02" width="0.1524" layer="91"/>
<pinref part="P1" gate="G$1" pin="C"/>
<wire x1="27.94" y1="30.48" x2="20.32" y2="30.48" width="0.1524" layer="91"/>
<wire x1="20.32" y1="30.48" x2="20.32" y2="33.02" width="0.1524" layer="91"/>
<junction x="27.94" y="30.48"/>
</segment>
<segment>
<pinref part="L2" gate="G$1" pin="C"/>
<pinref part="GND3" gate="1" pin="GND"/>
<wire x1="45.72" y1="30.48" x2="45.72" y2="33.02" width="0.1524" layer="91"/>
<pinref part="P2" gate="G$1" pin="C"/>
<wire x1="45.72" y1="30.48" x2="38.1" y2="30.48" width="0.1524" layer="91"/>
<wire x1="38.1" y1="30.48" x2="38.1" y2="33.02" width="0.1524" layer="91"/>
<junction x="45.72" y="30.48"/>
</segment>
<segment>
<pinref part="L3" gate="G$1" pin="C"/>
<pinref part="GND4" gate="1" pin="GND"/>
<wire x1="63.5" y1="30.48" x2="63.5" y2="33.02" width="0.1524" layer="91"/>
<pinref part="P3" gate="G$1" pin="C"/>
<wire x1="63.5" y1="30.48" x2="55.88" y2="30.48" width="0.1524" layer="91"/>
<wire x1="55.88" y1="30.48" x2="55.88" y2="33.02" width="0.1524" layer="91"/>
<junction x="63.5" y="30.48"/>
</segment>
<segment>
<pinref part="JP2" gate="G$1" pin="5"/>
<pinref part="GND5" gate="1" pin="GND"/>
<wire x1="2.54" y1="50.8" x2="5.08" y2="50.8" width="0.1524" layer="91"/>
<wire x1="5.08" y1="50.8" x2="5.08" y2="33.02" width="0.1524" layer="91"/>
</segment>
</net>
<net name="N$5" class="0">
<segment>
<pinref part="L2" gate="G$1" pin="A"/>
<pinref part="R2" gate="G$1" pin="1"/>
</segment>
</net>
<net name="N$6" class="0">
<segment>
<pinref part="L3" gate="G$1" pin="A"/>
<pinref part="R3" gate="G$1" pin="1"/>
</segment>
</net>
<net name="N$2" class="0">
<segment>
<pinref part="L1" gate="G$1" pin="A"/>
<pinref part="R1" gate="G$1" pin="1"/>
</segment>
</net>
<net name="N$7" class="0">
<segment>
<pinref part="P1" gate="G$1" pin="A"/>
<pinref part="R4" gate="G$1" pin="1"/>
<wire x1="15.24" y1="40.64" x2="20.32" y2="40.64" width="0.1524" layer="91"/>
<junction x="20.32" y="40.64"/>
<wire x1="15.24" y1="40.64" x2="15.24" y2="48.26" width="0.1524" layer="91"/>
<pinref part="JP2" gate="G$1" pin="4"/>
<wire x1="15.24" y1="48.26" x2="2.54" y2="48.26" width="0.1524" layer="91"/>
</segment>
</net>
<net name="N$9" class="0">
<segment>
<pinref part="P3" gate="G$1" pin="A"/>
<pinref part="R6" gate="G$1" pin="1"/>
<wire x1="7.62" y1="35.56" x2="50.8" y2="35.56" width="0.1524" layer="91"/>
<wire x1="50.8" y1="35.56" x2="50.8" y2="40.64" width="0.1524" layer="91"/>
<wire x1="50.8" y1="40.64" x2="55.88" y2="40.64" width="0.1524" layer="91"/>
<junction x="55.88" y="40.64"/>
<wire x1="7.62" y1="35.56" x2="7.62" y2="40.64" width="0.1524" layer="91"/>
<pinref part="JP2" gate="G$1" pin="1"/>
<wire x1="2.54" y1="40.64" x2="7.62" y2="40.64" width="0.1524" layer="91"/>
</segment>
</net>
<net name="N$13" class="0">
<segment>
<wire x1="10.16" y1="38.1" x2="33.02" y2="38.1" width="0.1524" layer="91"/>
<wire x1="33.02" y1="38.1" x2="33.02" y2="40.64" width="0.1524" layer="91"/>
<pinref part="P2" gate="G$1" pin="A"/>
<pinref part="R5" gate="G$1" pin="1"/>
<wire x1="33.02" y1="40.64" x2="38.1" y2="40.64" width="0.1524" layer="91"/>
<junction x="38.1" y="40.64"/>
<pinref part="JP2" gate="G$1" pin="3"/>
<wire x1="2.54" y1="45.72" x2="10.16" y2="45.72" width="0.1524" layer="91"/>
<wire x1="10.16" y1="45.72" x2="10.16" y2="38.1" width="0.1524" layer="91"/>
</segment>
</net>
<net name="N$11" class="0">
<segment>
<pinref part="R5" gate="G$1" pin="2"/>
<wire x1="12.7" y1="55.88" x2="20.32" y2="55.88" width="0.1524" layer="91"/>
<wire x1="20.32" y1="55.88" x2="38.1" y2="55.88" width="0.1524" layer="91"/>
<wire x1="38.1" y1="55.88" x2="38.1" y2="50.8" width="0.1524" layer="91"/>
<pinref part="R6" gate="G$1" pin="2"/>
<wire x1="38.1" y1="55.88" x2="55.88" y2="55.88" width="0.1524" layer="91"/>
<wire x1="55.88" y1="55.88" x2="55.88" y2="50.8" width="0.1524" layer="91"/>
<junction x="38.1" y="55.88"/>
<pinref part="R4" gate="G$1" pin="2"/>
<wire x1="20.32" y1="50.8" x2="20.32" y2="55.88" width="0.1524" layer="91"/>
<junction x="20.32" y="55.88"/>
<pinref part="JP2" gate="G$1" pin="2"/>
<wire x1="12.7" y1="43.18" x2="12.7" y2="55.88" width="0.1524" layer="91"/>
<wire x1="2.54" y1="43.18" x2="12.7" y2="43.18" width="0.1524" layer="91"/>
</segment>
</net>
</nets>
</sheet>
</sheets>
</schematic>
</drawing>
</eagle>
